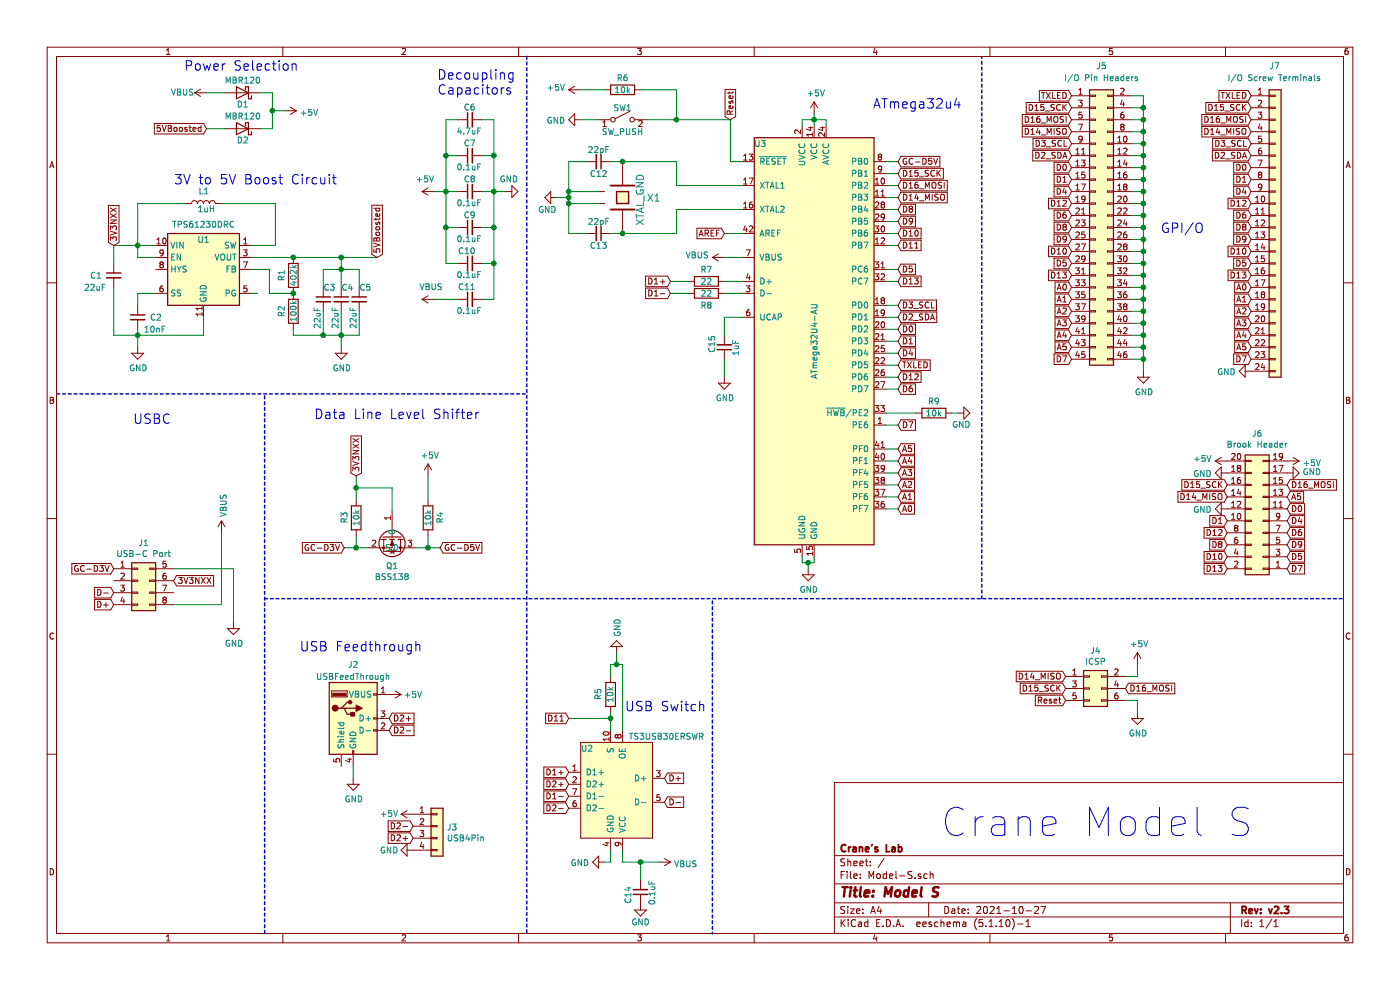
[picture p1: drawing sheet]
EESchema Schematic File Version 4
EELAYER 30 0
EELAYER END
$Descr A4 11693 8268
encoding utf-8
Sheet 1 1
Title "Model S"
Date "2021-10-27"
Rev "v2.3"
Comp "Crane's Lab"
Comment1 ""
Comment2 ""
Comment3 ""
Comment4 ""
$EndDescr
$Comp
L Model-S-rescue:+5V-Model_S #PWR025
U 1 1
P 6800 950
F 0 "#PWR025" H 6800 800 50  0001 C CNN
F 1 "+5V" H 6815 1123 50  0000 C CNN
F 2 "" H 6800 950 50  0001 C CNN
F 3 "" H 6800 950 50  0001 C CNN
	1    6800 950 
	1    0    0    -1  
$EndComp
Wire Wire Line
	6800 950  6800 1000
Wire Wire Line
	6700 1050 6700 1000
Wire Wire Line
	6700 1000 6800 1000
Connection ~ 6800 1000
Wire Wire Line
	6800 1000 6800 1050
Wire Wire Line
	6900 1050 6900 1000
Wire Wire Line
	6900 1000 6800 1000
$Comp
L Model-S-rescue:SW_SPST-Model_S SW1
U 1 1
P 5200 1000
F 0 "SW1" H 5200 1100 50  0000 C CNN
F 1 "SW_PUSH" H 5200 900 50  0000 C CNN
F 2 "Model_S:SW_SPST_TL3342" H 5200 1000 60  0001 C CNN
F 3 "" H 5200 1000 60  0000 C CNN
	1    5200 1000
	1    0    0    -1  
$EndComp
$Comp
L Model-S-rescue:R-Model_S R6
U 1 1
P 5200 750
F 0 "R6" V 5100 750 50  0000 C CNN
F 1 "10k" V 5200 750 50  0000 C CNN
F 2 "Model_S:R_0805_2012Metric_Pad1.20x1.40mm_HandSolder" V 5130 750 50  0001 C CNN
F 3 "~" H 5200 750 50  0001 C CNN
	1    5200 750 
	0    1    1    0   
$EndComp
$Comp
L Model-S-rescue:+5V-Model_S #PWR016
U 1 1
P 4850 750
F 0 "#PWR016" H 4850 600 50  0001 C CNN
F 1 "+5V" V 4865 878 50  0000 L CNN
F 2 "" H 4850 750 50  0001 C CNN
F 3 "" H 4850 750 50  0001 C CNN
	1    4850 750 
	0    -1   -1   0   
$EndComp
$Comp
L Model-S-rescue:GND-Model_S #PWR017
U 1 1
P 4850 1000
F 0 "#PWR017" H 4850 750 50  0001 C CNN
F 1 "GND" V 4855 872 50  0000 R CNN
F 2 "" H 4850 1000 50  0001 C CNN
F 3 "" H 4850 1000 50  0001 C CNN
	1    4850 1000
	0    1    1    0   
$EndComp
Wire Wire Line
	5050 750  4850 750 
Wire Wire Line
	5350 750  5650 750 
Wire Wire Line
	5650 750  5650 1000
Wire Wire Line
	5650 1000 5400 1000
Connection ~ 5650 1000
Wire Wire Line
	6100 1350 6200 1350
Wire Wire Line
	5650 1350 5650 1550
Wire Wire Line
	5650 1750 5650 1950
$Comp
L Model-S-rescue:C_Small-Model_S C13
U 1 1
P 5000 1950
F 0 "C13" V 5100 1950 50  0000 C CNN
F 1 "22pF" V 4900 1950 50  0000 C CNN
F 2 "Model_S:C_0805_2012Metric_Pad1.18x1.45mm_HandSolder" H 5000 1950 50  0001 C CNN
F 3 "~" H 5000 1950 50  0001 C CNN
	1    5000 1950
	0    1    1    0   
$EndComp
$Comp
L Model-S-rescue:C_Small-Model_S C12
U 1 1
P 5000 1350
F 0 "C12" V 5100 1350 50  0000 C CNN
F 1 "22pF" V 4900 1350 50  0000 C CNN
F 2 "Model_S:C_0805_2012Metric_Pad1.18x1.45mm_HandSolder" H 5000 1350 50  0001 C CNN
F 3 "~" H 5000 1350 50  0001 C CNN
	1    5000 1350
	0    1    1    0   
$EndComp
Wire Wire Line
	4750 1950 4750 1700
Connection ~ 4750 1600
Wire Wire Line
	4750 1600 4750 1350
Connection ~ 4750 1700
Wire Wire Line
	4750 1700 4750 1650
Wire Wire Line
	4750 1350 4900 1350
Wire Wire Line
	4750 1600 5000 1600
Wire Wire Line
	4750 1700 5000 1700
Wire Wire Line
	4750 1950 4900 1950
$Comp
L Model-S-rescue:GND-Model_S #PWR015
U 1 1
P 4650 1650
F 0 "#PWR015" H 4650 1400 50  0001 C CNN
F 1 "GND" V 4750 1650 50  0000 R CNN
F 2 "" H 4650 1650 50  0001 C CNN
F 3 "" H 4650 1650 50  0001 C CNN
	1    4650 1650
	0    1    1    0   
$EndComp
Wire Wire Line
	4650 1650 4750 1650
Connection ~ 4750 1650
Wire Wire Line
	4750 1650 4750 1600
Wire Wire Line
	5650 1550 6200 1550
Wire Wire Line
	5650 1750 6200 1750
Wire Wire Line
	5650 1000 6100 1000
Wire Wire Line
	6050 1950 6200 1950
Text GLabel 6050 1950 0    50   Input ~ 0
AREF
Wire Wire Line
	6100 1350 6100 1000
$Comp
L Model-S-rescue:VBUS-Model_S #PWR022
U 1 1
P 6050 2150
F 0 "#PWR022" H 6050 2000 50  0001 C CNN
F 1 "VBUS" V 6065 2277 50  0000 L CNN
F 2 "" H 6050 2150 50  0001 C CNN
F 3 "" H 6050 2150 50  0001 C CNN
	1    6050 2150
	0    -1   -1   0   
$EndComp
Wire Wire Line
	6050 2150 6200 2150
$Comp
L Model-S-rescue:R-Model_S R7
U 1 1
P 5900 2350
F 0 "R7" V 5800 2350 50  0000 C CNN
F 1 "22" V 5900 2350 50  0000 C CNN
F 2 "Model_S:R_0805_2012Metric_Pad1.20x1.40mm_HandSolder" V 5830 2350 50  0001 C CNN
F 3 "~" H 5900 2350 50  0001 C CNN
	1    5900 2350
	0    1    1    0   
$EndComp
$Comp
L Model-S-rescue:R-Model_S R8
U 1 1
P 5900 2450
F 0 "R8" V 6000 2450 50  0000 C CNN
F 1 "22" V 5900 2450 50  0000 C CNN
F 2 "Model_S:R_0805_2012Metric_Pad1.20x1.40mm_HandSolder" V 5830 2450 50  0001 C CNN
F 3 "~" H 5900 2450 50  0001 C CNN
	1    5900 2450
	0    1    1    0   
$EndComp
Wire Wire Line
	6200 2350 6050 2350
Wire Wire Line
	6050 2450 6200 2450
Text GLabel 5600 2350 0    50   Input ~ 0
D1+
Text GLabel 5600 2450 0    50   Input ~ 0
D1-
Wire Wire Line
	5600 2450 5750 2450
Wire Wire Line
	5600 2350 5750 2350
Wire Wire Line
	6200 2650 6050 2650
Wire Wire Line
	6050 2650 6050 2800
$Comp
L Model-S-rescue:GND-Model_S #PWR024
U 1 1
P 6750 4750
F 0 "#PWR024" H 6750 4500 50  0001 C CNN
F 1 "GND" H 6755 4577 50  0000 C CNN
F 2 "" H 6750 4750 50  0001 C CNN
F 3 "" H 6750 4750 50  0001 C CNN
	1    6750 4750
	1    0    0    -1  
$EndComp
Wire Wire Line
	6700 4650 6700 4700
Wire Wire Line
	6700 4700 6750 4700
Wire Wire Line
	6800 4700 6800 4650
Wire Wire Line
	6750 4700 6750 4750
Connection ~ 6750 4700
Wire Wire Line
	6750 4700 6800 4700
$Comp
L Model-S-rescue:GND-Model_S #PWR026
U 1 1
P 8000 3450
F 0 "#PWR026" H 8000 3200 50  0001 C CNN
F 1 "GND" V 7900 3500 50  0000 R CNN
F 2 "" H 8000 3450 50  0001 C CNN
F 3 "" H 8000 3450 50  0001 C CNN
	1    8000 3450
	0    -1   -1   0   
$EndComp
$Comp
L Model-S-rescue:VBUS-Model_S #PWR02
U 1 1
P 1725 775
F 0 "#PWR02" H 1725 625 50  0001 C CNN
F 1 "VBUS" V 1725 975 50  0000 C CNN
F 2 "" H 1725 775 50  0001 C CNN
F 3 "" H 1725 775 50  0001 C CNN
	1    1725 775 
	0    -1   -1   0   
$EndComp
$Comp
L Model-S-rescue:D_Schottky-Model_S D2
U 1 1
P 2025 1075
F 0 "D2" H 2075 1175 50  0000 R CNN
F 1 "MBR120" H 2175 975 50  0000 R CNN
F 2 "Model_S:D_SOD-123" H 2025 1075 50  0001 C CNN
F 3 "~" H 2025 1075 50  0001 C CNN
	1    2025 1075
	-1   0    0    1   
$EndComp
Wire Wire Line
	1875 1075 1725 1075
Wire Wire Line
	1875 775  1725 775 
$Comp
L Model-S-rescue:+5V-Model_S #PWR05
U 1 1
P 2375 925
F 0 "#PWR05" H 2375 775 50  0001 C CNN
F 1 "+5V" V 2390 1053 50  0000 L CNN
F 2 "" H 2375 925 50  0001 C CNN
F 3 "" H 2375 925 50  0001 C CNN
	1    2375 925 
	0    1    1    0   
$EndComp
$Comp
L Model-S-rescue:D_Schottky-Model_S D1
U 1 1
P 2025 775
F 0 "D1" H 2075 875 50  0000 R CNN
F 1 "MBR120" H 2175 675 50  0000 R CNN
F 2 "Model_S:D_SOD-123" H 2025 775 50  0001 C CNN
F 3 "~" H 2025 775 50  0001 C CNN
	1    2025 775 
	-1   0    0    1   
$EndComp
Wire Wire Line
	2175 775  2275 775 
Wire Wire Line
	2275 775  2275 925 
Wire Wire Line
	2275 925  2375 925 
Wire Wire Line
	2175 1075 2275 1075
Wire Wire Line
	2275 1075 2275 925 
Connection ~ 2275 925 
Text GLabel 7500 3050 2    50   Input ~ 0
TXLED
Wire Wire Line
	7400 3050 7500 3050
Text GLabel 7500 1350 2    50   Input ~ 0
GC-D5V
Wire Wire Line
	7400 1350 7500 1350
Text GLabel 7500 1450 2    50   Input ~ 0
D15_SCK
Text GLabel 7500 1550 2    50   Input ~ 0
D16_MOSI
Text GLabel 7500 1650 2    50   Input ~ 0
D14_MISO
Text GLabel 7500 1750 2    50   Input ~ 0
D8
Text GLabel 7500 1850 2    50   Input ~ 0
D9
Text GLabel 7500 1950 2    50   Input ~ 0
D10
Text GLabel 7500 2050 2    50   Input ~ 0
D11
Text GLabel 7500 2250 2    50   Input ~ 0
D5
Text GLabel 7500 2350 2    50   Input ~ 0
D13
Text GLabel 7500 2550 2    50   Input ~ 0
D3_SCL
Text GLabel 7500 2650 2    50   Input ~ 0
D2_SDA
Text GLabel 7500 2750 2    50   Input ~ 0
D0
Text GLabel 7500 2850 2    50   Input ~ 0
D1
Text GLabel 7500 2950 2    50   Input ~ 0
D4
Text GLabel 7500 3150 2    50   Input ~ 0
D12
Text GLabel 7500 3250 2    50   Input ~ 0
D6
Text GLabel 7500 3550 2    50   Input ~ 0
D7
Text GLabel 7500 3750 2    50   Input ~ 0
A5
Text GLabel 7500 3850 2    50   Input ~ 0
A4
Text GLabel 7500 3950 2    50   Input ~ 0
A3
Text GLabel 7500 4050 2    50   Input ~ 0
A2
Text GLabel 7500 4150 2    50   Input ~ 0
A1
Text GLabel 7500 4250 2    50   Input ~ 0
A0
Wire Wire Line
	7500 1450 7400 1450
Wire Wire Line
	7400 1550 7500 1550
Wire Wire Line
	7400 1650 7500 1650
Wire Wire Line
	7400 1750 7500 1750
Wire Wire Line
	7400 1850 7500 1850
Wire Wire Line
	7400 1950 7500 1950
Wire Wire Line
	7400 2050 7500 2050
Wire Wire Line
	7500 2250 7400 2250
Wire Wire Line
	7400 2350 7500 2350
Wire Wire Line
	7400 2550 7500 2550
Wire Wire Line
	7400 2650 7500 2650
Wire Wire Line
	7400 2750 7500 2750
Wire Wire Line
	7400 2850 7500 2850
Wire Wire Line
	7400 2950 7500 2950
Wire Wire Line
	7400 3150 7500 3150
Wire Wire Line
	7400 3250 7500 3250
Wire Wire Line
	7400 3550 7500 3550
Wire Wire Line
	7400 3750 7500 3750
Wire Wire Line
	7400 3850 7500 3850
Wire Wire Line
	7400 3950 7500 3950
Wire Wire Line
	7400 4050 7500 4050
Wire Wire Line
	7400 4150 7500 4150
Wire Wire Line
	7400 4250 7500 4250
$Comp
L Model-S-rescue:GND-Model_S #PWR031
U 1 1
P 10250 3950
F 0 "#PWR031" H 10250 3700 50  0001 C CNN
F 1 "GND" V 10255 3822 50  0000 R CNN
F 2 "" H 10250 3950 50  0001 C CNN
F 3 "" H 10250 3950 50  0001 C CNN
	1    10250 3950
	0    1    1    0   
$EndComp
$Comp
L Model-S-rescue:GND-Model_S #PWR035
U 1 1
P 10750 3950
F 0 "#PWR035" H 10750 3700 50  0001 C CNN
F 1 "GND" V 10755 3822 50  0000 R CNN
F 2 "" H 10750 3950 50  0001 C CNN
F 3 "" H 10750 3950 50  0001 C CNN
	1    10750 3950
	0    -1   -1   0   
$EndComp
Text GLabel 10750 4250 2    50   Input ~ 0
D0
Text GLabel 10750 4450 2    50   Input ~ 0
D6
Text GLabel 10750 4750 2    50   Input ~ 0
D7
Text GLabel 10250 4550 0    50   Input ~ 0
D8
Text GLabel 10250 4650 0    50   Input ~ 0
D10
Text GLabel 10250 4450 0    50   Input ~ 0
D12
Text GLabel 10250 4750 0    50   Input ~ 0
D13
Text GLabel 10250 4150 0    50   Input ~ 0
D14_MISO
Text GLabel 10250 4050 0    50   Input ~ 0
D15_SCK
Text GLabel 10750 4050 2    50   Input ~ 0
D16_MOSI
$Comp
L Model-S-rescue:GND-Model_S #PWR032
U 1 1
P 10250 4250
F 0 "#PWR032" H 10250 4000 50  0001 C CNN
F 1 "GND" V 10255 4122 50  0000 R CNN
F 2 "" H 10250 4250 50  0001 C CNN
F 3 "" H 10250 4250 50  0001 C CNN
	1    10250 4250
	0    1    1    0   
$EndComp
$Comp
L Model-S-rescue:USB_A-Model_S J2
U 1 1
P 2950 6000
F 0 "J2" H 2950 6450 50  0000 C CNN
F 1 "USBFeedThrough" H 2950 6350 50  0000 C CNN
F 2 "Model_S:USB_A_Female_UE27AC54100" H 3100 5950 50  0001 C CNN
F 3 " ~" H 3100 5950 50  0001 C CNN
	1    2950 6000
	1    0    0    -1  
$EndComp
$Comp
L Model-S-rescue:GND-Model_S #PWR07
U 1 1
P 2950 6500
F 0 "#PWR07" H 2950 6250 50  0001 C CNN
F 1 "GND" H 2955 6327 50  0000 C CNN
F 2 "" H 2950 6500 50  0001 C CNN
F 3 "" H 2950 6500 50  0001 C CNN
	1    2950 6500
	1    0    0    -1  
$EndComp
Text GLabel 3250 6100 2    50   Input ~ 0
D2-
Text GLabel 3250 6000 2    50   Input ~ 0
D2+
Text GLabel 2875 4575 0    50   Input ~ 0
GC-D3V
$Comp
L Model-S-rescue:R-Model_S R4
U 1 1
P 3575 4325
F 0 "R4" V 3675 4275 50  0000 L CNN
F 1 "10k" V 3575 4325 50  0000 C CNN
F 2 "Model_S:R_0805_2012Metric_Pad1.20x1.40mm_HandSolder" V 3505 4325 50  0001 C CNN
F 3 "~" H 3575 4325 50  0001 C CNN
	1    3575 4325
	1    0    0    -1  
$EndComp
Wire Wire Line
	3575 4575 3675 4575
Connection ~ 3575 4575
Wire Wire Line
	3575 4475 3575 4575
Wire Wire Line
	3575 4175 3575 3975
$Comp
L Model-S-rescue:+5V-Model_S #PWR011
U 1 1
P 3575 3975
F 0 "#PWR011" H 3575 3825 50  0001 C CNN
F 1 "+5V" H 3590 4148 50  0000 C CNN
F 2 "" H 3575 3975 50  0001 C CNN
F 3 "" H 3575 3975 50  0001 C CNN
	1    3575 3975
	1    0    0    -1  
$EndComp
Wire Wire Line
	2975 4075 2975 3975
Connection ~ 2975 4075
Wire Wire Line
	3275 4075 3275 4275
Wire Wire Line
	2975 4075 3275 4075
Wire Wire Line
	2975 4175 2975 4075
Wire Wire Line
	2975 4575 2875 4575
Connection ~ 2975 4575
Wire Wire Line
	2975 4475 2975 4575
$Comp
L Model-S-rescue:R-Model_S R3
U 1 1
P 2975 4325
F 0 "R3" V 2875 4275 50  0000 L CNN
F 1 "10k" V 2975 4325 50  0000 C CNN
F 2 "Model_S:R_0805_2012Metric_Pad1.20x1.40mm_HandSolder" V 2905 4325 50  0001 C CNN
F 3 "~" H 2975 4325 50  0001 C CNN
	1    2975 4325
	1    0    0    -1  
$EndComp
Wire Wire Line
	3475 4575 3575 4575
Wire Wire Line
	3075 4575 2975 4575
Text GLabel 3675 4575 2    50   Input ~ 0
GC-D5V
$Comp
L Model-S-rescue:BSS138-Model_S Q1
U 1 1
P 3275 4475
F 0 "Q1" V 3526 4475 50  0000 C CNN
F 1 "BSS138" V 3617 4475 50  0000 C CNN
F 2 "Model_S:SOT-23" H 3475 4400 50  0001 L CIN
F 3 "https://www.fairchildsemi.com/datasheets/BS/BSS138.pdf" H 3275 4475 50  0001 L CNN
	1    3275 4475
	0    1    1    0   
$EndComp
Wire Wire Line
	6050 3000 6050 3150
$Comp
L Model-S-rescue:GND-Model_S #PWR023
U 1 1
P 6050 3150
F 0 "#PWR023" H 6050 2900 50  0001 C CNN
F 1 "GND" H 6055 2977 50  0000 C CNN
F 2 "" H 6050 3150 50  0001 C CNN
F 3 "" H 6050 3150 50  0001 C CNN
	1    6050 3150
	1    0    0    -1  
$EndComp
$Comp
L Model-S-rescue:C_Small-Model_S C15
U 1 1
P 6050 2900
F 0 "C15" V 6150 2950 50  0000 R CNN
F 1 "1uF" V 5950 2975 50  0000 R CNN
F 2 "Model_S:C_0805_2012Metric_Pad1.18x1.45mm_HandSolder" H 6050 2900 50  0001 C CNN
F 3 "~" H 6050 2900 50  0001 C CNN
	1    6050 2900
	-1   0    0    1   
$EndComp
Wire Notes Line width 12
	4400 470  4400 7795
Wire Notes Line width 12
	2210 7795 2210 3290
Wire Notes Line width 12
	5950 6250 5950 7800
Wire Wire Line
	7650 3450 7400 3450
Wire Wire Line
	7950 3450 8000 3450
$Comp
L Model-S-rescue:R-Model_S R9
U 1 1
P 7800 3450
F 0 "R9" V 7700 3450 50  0000 C CNN
F 1 "10k" V 7800 3450 50  0000 C CNN
F 2 "Model_S:R_0805_2012Metric_Pad1.20x1.40mm_HandSolder" V 7730 3450 50  0001 C CNN
F 3 "~" H 7800 3450 50  0001 C CNN
	1    7800 3450
	0    1    1    0   
$EndComp
Wire Notes Line width 12
	8200 5000 8200 472 
Wire Wire Line
	9550 3000 9550 2900
Wire Wire Line
	9450 3000 9550 3000
Wire Wire Line
	9550 2900 9550 2800
Connection ~ 9550 2900
Wire Wire Line
	9450 2900 9550 2900
Wire Wire Line
	9550 2800 9550 2700
Connection ~ 9550 2800
Wire Wire Line
	9450 2800 9550 2800
Wire Wire Line
	9550 2700 9550 2600
Connection ~ 9550 2700
Wire Wire Line
	9450 2700 9550 2700
Wire Wire Line
	9550 2600 9550 2500
Connection ~ 9550 2600
Wire Wire Line
	9450 2600 9550 2600
Wire Wire Line
	9550 2500 9550 2400
Connection ~ 9550 2500
Wire Wire Line
	9450 2500 9550 2500
Wire Wire Line
	9550 2400 9550 2300
Connection ~ 9550 2400
Wire Wire Line
	9450 2400 9550 2400
Wire Wire Line
	9550 2300 9550 2200
Connection ~ 9550 2300
Wire Wire Line
	9450 2300 9550 2300
Wire Wire Line
	9550 2200 9550 2100
Connection ~ 9550 2200
Wire Wire Line
	9450 2200 9550 2200
Wire Wire Line
	9550 2100 9550 2000
Connection ~ 9550 2100
Wire Wire Line
	9450 2100 9550 2100
Wire Wire Line
	9550 2000 9550 1900
Connection ~ 9550 2000
Wire Wire Line
	9450 2000 9550 2000
Wire Wire Line
	9550 1900 9550 1800
Connection ~ 9550 1900
Wire Wire Line
	9450 1900 9550 1900
Wire Wire Line
	9550 1800 9550 1700
Connection ~ 9550 1800
Wire Wire Line
	9450 1800 9550 1800
Wire Wire Line
	9550 1700 9550 1600
Connection ~ 9550 1700
Wire Wire Line
	9450 1700 9550 1700
Wire Wire Line
	9550 1600 9550 1500
Connection ~ 9550 1600
Wire Wire Line
	9450 1600 9550 1600
Wire Wire Line
	9550 1500 9550 1400
Connection ~ 9550 1500
Wire Wire Line
	9450 1500 9550 1500
Wire Wire Line
	9550 1400 9550 1300
Connection ~ 9550 1400
Wire Wire Line
	9450 1400 9550 1400
Wire Wire Line
	9550 1300 9550 1200
Connection ~ 9550 1300
Wire Wire Line
	9450 1300 9550 1300
Wire Wire Line
	9550 1200 9550 1100
Connection ~ 9550 1200
Wire Wire Line
	9450 1200 9550 1200
Wire Wire Line
	9550 1100 9550 1000
Connection ~ 9550 1100
Wire Wire Line
	9450 1100 9550 1100
Wire Wire Line
	9550 1000 9550 900 
Connection ~ 9550 1000
Wire Wire Line
	9450 1000 9550 1000
Wire Wire Line
	9550 900  9550 800 
Connection ~ 9550 900 
Wire Wire Line
	9450 900  9550 900 
Wire Wire Line
	9550 800  9450 800 
Text GLabel 8950 2900 0    50   Input ~ 0
A5
Text GLabel 8950 2800 0    50   Input ~ 0
A4
Text GLabel 8950 2700 0    50   Input ~ 0
A3
Text GLabel 8950 2600 0    50   Input ~ 0
A2
Text GLabel 8950 2500 0    50   Input ~ 0
A1
Text GLabel 8950 2400 0    50   Input ~ 0
A0
Text GLabel 8950 1000 0    50   Input ~ 0
D16_MOSI
Text GLabel 8950 900  0    50   Input ~ 0
D15_SCK
Text GLabel 8950 1100 0    50   Input ~ 0
D14_MISO
Text GLabel 8950 2300 0    50   Input ~ 0
D13
Text GLabel 8950 1700 0    50   Input ~ 0
D12
Text GLabel 8950 2100 0    50   Input ~ 0
D10
Text GLabel 8950 2000 0    50   Input ~ 0
D9
Text GLabel 8950 1900 0    50   Input ~ 0
D8
Text GLabel 8950 3000 0    50   Input ~ 0
D7
Text GLabel 8950 1800 0    50   Input ~ 0
D6
Text GLabel 8950 2200 0    50   Input ~ 0
D5
Text GLabel 8950 1600 0    50   Input ~ 0
D4
Text GLabel 8950 1300 0    50   Input ~ 0
D2_SDA
Text GLabel 8950 1500 0    50   Input ~ 0
D1
Text GLabel 8950 1400 0    50   Input ~ 0
D0
Text Notes 1535 600  0    79   ~ 0
Power Selection
Text Notes 7288 917  0    79   ~ 0
ATmega32u4
Text Notes 9692 1956 0    79   ~ 0
GPI/O
Text Notes 2500 5450 0    79   ~ 0
USB Feedthrough
Text Notes 1450 1550 0    79   ~ 0
3V to 5V Boost Circuit
Wire Notes Line width 12
	2210 5000 11220 5000
Wire Notes Line width 12
	475  3290 4400 3290
$Comp
L Model-S-rescue:VBUS-Model_S #PWR013
U 1 1
P 3625 2500
F 0 "#PWR013" H 3625 2350 50  0001 C CNN
F 1 "VBUS" V 3725 2425 50  0000 L CNN
F 2 "" H 3625 2500 50  0001 C CNN
F 3 "" H 3625 2500 50  0001 C CNN
	1    3625 2500
	0    -1   -1   0   
$EndComp
Wire Wire Line
	3725 1000 3725 1300
Wire Wire Line
	3825 1000 3725 1000
Connection ~ 3725 1300
$Comp
L Model-S-rescue:C_Small-Model_S C10
U 1 1
P 3925 2200
F 0 "C10" V 4025 2150 50  0000 L CNN
F 1 "0.1uF" V 3825 2100 50  0000 L CNN
F 2 "Model_S:C_0805_2012Metric_Pad1.18x1.45mm_HandSolder" H 3925 2200 50  0001 C CNN
F 3 "~" H 3925 2200 50  0001 C CNN
	1    3925 2200
	0    -1   -1   0   
$EndComp
Wire Wire Line
	4125 1600 4225 1600
Wire Wire Line
	3725 1600 3625 1600
Wire Wire Line
	4125 1300 4125 1000
Connection ~ 4125 1300
Wire Wire Line
	4025 1300 4125 1300
Wire Wire Line
	4125 1600 4125 1300
Connection ~ 4125 1600
Wire Wire Line
	4025 1600 4125 1600
Wire Wire Line
	4125 1900 4125 1600
Connection ~ 4125 1900
Wire Wire Line
	4025 1900 4125 1900
Wire Wire Line
	4125 1000 4025 1000
Wire Wire Line
	4125 2200 4125 1900
Wire Wire Line
	4025 2200 4125 2200
Connection ~ 3725 1600
Wire Wire Line
	3725 1300 3725 1600
Wire Wire Line
	3825 1300 3725 1300
Wire Wire Line
	3725 1600 3725 1900
Wire Wire Line
	3825 1600 3725 1600
Wire Wire Line
	3725 1900 3825 1900
$Comp
L Model-S-rescue:C_Small-Model_S C6
U 1 1
P 3925 1000
F 0 "C6" V 4025 950 50  0000 L CNN
F 1 "4.7uF" V 3825 900 50  0000 L CNN
F 2 "Model_S:C_0805_2012Metric_Pad1.18x1.45mm_HandSolder" H 3925 1000 50  0001 C CNN
F 3 "~" H 3925 1000 50  0001 C CNN
	1    3925 1000
	0    -1   -1   0   
$EndComp
$Comp
L Model-S-rescue:C_Small-Model_S C7
U 1 1
P 3925 1300
F 0 "C7" V 4025 1250 50  0000 L CNN
F 1 "0.1uF" V 3825 1200 50  0000 L CNN
F 2 "Model_S:C_0805_2012Metric_Pad1.18x1.45mm_HandSolder" H 3925 1300 50  0001 C CNN
F 3 "~" H 3925 1300 50  0001 C CNN
	1    3925 1300
	0    -1   -1   0   
$EndComp
$Comp
L Model-S-rescue:C_Small-Model_S C8
U 1 1
P 3925 1600
F 0 "C8" V 4025 1550 50  0000 L CNN
F 1 "0.1uF" V 3825 1500 50  0000 L CNN
F 2 "Model_S:C_0805_2012Metric_Pad1.18x1.45mm_HandSolder" H 3925 1600 50  0001 C CNN
F 3 "~" H 3925 1600 50  0001 C CNN
	1    3925 1600
	0    -1   -1   0   
$EndComp
$Comp
L Model-S-rescue:C_Small-Model_S C9
U 1 1
P 3925 1900
F 0 "C9" V 4025 1850 50  0000 L CNN
F 1 "0.1uF" V 3825 1800 50  0000 L CNN
F 2 "Model_S:C_0805_2012Metric_Pad1.18x1.45mm_HandSolder" H 3925 1900 50  0001 C CNN
F 3 "~" H 3925 1900 50  0001 C CNN
	1    3925 1900
	0    -1   -1   0   
$EndComp
$Comp
L Model-S-rescue:GND-Model_S #PWR014
U 1 1
P 4225 1600
F 0 "#PWR014" H 4225 1350 50  0001 C CNN
F 1 "GND" V 4325 1575 50  0000 C CNN
F 2 "" H 4225 1600 50  0001 C CNN
F 3 "" H 4225 1600 50  0001 C CNN
	1    4225 1600
	0    -1   -1   0   
$EndComp
$Comp
L Model-S-rescue:+5V-Model_S #PWR012
U 1 1
P 3625 1600
F 0 "#PWR012" H 3625 1450 50  0001 C CNN
F 1 "+5V" V 3725 1675 50  0000 C CNN
F 2 "" H 3625 1600 50  0001 C CNN
F 3 "" H 3625 1600 50  0001 C CNN
	1    3625 1600
	0    -1   -1   0   
$EndComp
Wire Wire Line
	3625 2500 3825 2500
$Comp
L Model-S-rescue:C_Small-Model_S C11
U 1 1
P 3925 2500
F 0 "C11" V 4025 2450 50  0000 L CNN
F 1 "0.1uF" V 3825 2400 50  0000 L CNN
F 2 "Model_S:C_0805_2012Metric_Pad1.18x1.45mm_HandSolder" H 3925 2500 50  0001 C CNN
F 3 "~" H 3925 2500 50  0001 C CNN
	1    3925 2500
	0    -1   -1   0   
$EndComp
Wire Wire Line
	4125 2500 4125 2200
Wire Wire Line
	4025 2500 4125 2500
Wire Wire Line
	3725 1900 3725 2200
Connection ~ 3725 1900
Wire Wire Line
	3725 2200 3825 2200
Text GLabel 1725 1075 0    50   Input ~ 0
5VBoosted
Text GLabel 2975 3975 1    50   Input ~ 0
3V3NXX
Text GLabel 8950 1200 0    50   Input ~ 0
D3_SCL
Text GLabel 10450 1000 0    50   Input ~ 0
D16_MOSI
Text GLabel 10450 900  0    50   Input ~ 0
D15_SCK
Text GLabel 10450 1100 0    50   Input ~ 0
D14_MISO
Text GLabel 10450 1300 0    50   Input ~ 0
D2_SDA
Text GLabel 10450 1500 0    50   Input ~ 0
D1
Text GLabel 10450 1400 0    50   Input ~ 0
D0
Text GLabel 10250 4350 0    50   Input ~ 0
D1
Text GLabel 10750 4650 2    50   Input ~ 0
D5
Text GLabel 10750 4550 2    50   Input ~ 0
D9
$Comp
L Model-S-rescue:Conn_02x10_Odd_Even-Model_S J6
U 1 1
P 10550 4350
F 0 "J6" H 10600 3625 50  0000 C CNN
F 1 "Brook Header" H 10600 3716 50  0000 C CNN
F 2 "Model_S:PinHeader_2x10_P2.54mm_Vertical" H 10550 4350 50  0001 C CNN
F 3 "~" H 10550 4350 50  0001 C CNN
	1    10550 4350
	-1   0    0    1   
$EndComp
$Comp
L Model-S-rescue:Conn_01x04-Model_S J3
U 1 1
P 3650 6900
F 0 "J3" H 3730 6892 50  0000 L CNN
F 1 "USB4Pin" H 3730 6801 50  0000 L CNN
F 2 "Model_S:PinHeader_1x04_P2.54mm_Vertical" H 3650 6900 50  0001 C CNN
F 3 "~" H 3650 6900 50  0001 C CNN
	1    3650 6900
	1    0    0    -1  
$EndComp
Text GLabel 3450 6900 0    50   Input ~ 0
D2-
Text GLabel 3450 7000 0    50   Input ~ 0
D2+
$Comp
L Model-S-rescue:GND-Model_S #PWR010
U 1 1
P 3450 7100
F 0 "#PWR010" H 3450 6850 50  0001 C CNN
F 1 "GND" V 3450 6900 50  0000 C CNN
F 2 "" H 3450 7100 50  0001 C CNN
F 3 "" H 3450 7100 50  0001 C CNN
	1    3450 7100
	0    1    1    0   
$EndComp
$Comp
L Model-S-rescue:Conn_02x03_Odd_Even-Model_S J4
U 1 1
P 9100 5750
F 0 "J4" H 9150 6067 50  0000 C CNN
F 1 "ICSP" H 9150 5976 50  0000 C CNN
F 2 "Model_S:PinHeader_2x03_P2.54mm_Vertical" H 9100 5750 50  0001 C CNN
F 3 "~" H 9100 5750 50  0001 C CNN
	1    9100 5750
	1    0    0    -1  
$EndComp
Text GLabel 8900 5750 0    50   Input ~ 0
D15_SCK
Text GLabel 9400 5750 2    50   Input ~ 0
D16_MOSI
Text GLabel 8900 5650 0    50   Input ~ 0
D14_MISO
Text GLabel 6100 1000 1    50   Input ~ 0
Reset
Text GLabel 8900 5850 0    50   Input ~ 0
Reset
$Comp
L Model-S-rescue:+5V-Model_S #PWR027
U 1 1
P 9500 5550
F 0 "#PWR027" H 9500 5400 50  0001 C CNN
F 1 "+5V" H 9515 5723 50  0000 C CNN
F 2 "" H 9500 5550 50  0001 C CNN
F 3 "" H 9500 5550 50  0001 C CNN
	1    9500 5550
	1    0    0    -1  
$EndComp
Wire Wire Line
	9500 5550 9500 5650
Wire Wire Line
	9500 5650 9400 5650
$Comp
L Model-S-rescue:GND-Model_S #PWR028
U 1 1
P 9500 5950
F 0 "#PWR028" H 9500 5700 50  0001 C CNN
F 1 "GND" H 9505 5777 50  0000 C CNN
F 2 "" H 9500 5950 50  0001 C CNN
F 3 "" H 9500 5950 50  0001 C CNN
	1    9500 5950
	1    0    0    -1  
$EndComp
Wire Wire Line
	9400 5850 9500 5850
Wire Wire Line
	9500 5850 9500 5950
$Comp
L Model-S-rescue:32u4-Model_S U3
U 1 1
P 6800 2850
F 0 "U3" H 6350 4500 50  0000 C CNN
F 1 "ATmega32U4-AU" V 6800 2850 50  0000 C CNN
F 2 "Model_S:TQFP-44_10x10mm_P0.8mm" H 6800 2850 50  0001 C CIN
F 3 "http://ww1.microchip.com/downloads/en/DeviceDoc/Atmel-7766-8-bit-AVR-ATmega16U4-32U4_Datasheet.pdf" H 6800 2850 50  0001 C CNN
	1    6800 2850
	1    0    0    -1  
$EndComp
Wire Notes Line width 12
	5950 6230 5950 5480
Text GLabel 5550 6500 2    50   Input ~ 0
D+
Text GLabel 5550 6700 2    50   Input ~ 0
D-
Text GLabel 4750 6000 0    50   Input ~ 0
D11
Wire Wire Line
	5100 6000 5100 6100
Wire Wire Line
	5200 7100 5200 7200
Wire Wire Line
	5100 7200 5100 7100
Wire Wire Line
	5050 7200 5100 7200
$Comp
L Model-S-rescue:GND-Model_S #PWR018
U 1 1
P 5050 7200
F 0 "#PWR018" H 5050 6950 50  0001 C CNN
F 1 "GND" V 5055 7072 50  0000 R CNN
F 2 "" H 5050 7200 50  0001 C CNN
F 3 "" H 5050 7200 50  0001 C CNN
	1    5050 7200
	0    1    1    0   
$EndComp
Text GLabel 4750 6750 0    50   Input ~ 0
D2-
Text GLabel 4750 6650 0    50   Input ~ 0
D1-
Text GLabel 4750 6550 0    50   Input ~ 0
D2+
Text GLabel 4750 6450 0    50   Input ~ 0
D1+
$Comp
L Model-S-rescue:GND-Model_S #PWR019
U 1 1
P 5150 5450
F 0 "#PWR019" H 5150 5200 50  0001 C CNN
F 1 "GND" V 5155 5322 50  0000 R CNN
F 2 "" H 5150 5450 50  0001 C CNN
F 3 "" H 5150 5450 50  0001 C CNN
	1    5150 5450
	1    0    0    1   
$EndComp
Text Notes 5900 5950 2    79   ~ 0
USB Switch
Wire Wire Line
	5200 7200 5350 7200
$Comp
L Model-S-rescue:VBUS-Model_S #PWR021
U 1 1
P 5500 7200
F 0 "#PWR021" H 5500 7050 50  0001 C CNN
F 1 "VBUS" V 5515 7328 50  0000 L CNN
F 2 "" H 5500 7200 50  0001 C CNN
F 3 "" H 5500 7200 50  0001 C CNN
	1    5500 7200
	0    1    1    0   
$EndComp
$Comp
L Model-S-rescue:C_Small-Model_S C14
U 1 1
P 5350 7450
F 0 "C14" V 5450 7400 50  0000 L CNN
F 1 "0.1uF" V 5250 7350 50  0000 L CNN
F 2 "Model_S:C_0805_2012Metric_Pad1.18x1.45mm_HandSolder" H 5350 7450 50  0001 C CNN
F 3 "~" H 5350 7450 50  0001 C CNN
	1    5350 7450
	-1   0    0    1   
$EndComp
Wire Wire Line
	5350 7200 5350 7350
Connection ~ 5350 7200
Wire Wire Line
	5350 7200 5500 7200
$Comp
L Model-S-rescue:GND-Model_S #PWR020
U 1 1
P 5350 7550
F 0 "#PWR020" H 5350 7300 50  0001 C CNN
F 1 "GND" H 5350 7400 50  0000 C CNN
F 2 "" H 5350 7550 50  0001 C CNN
F 3 "" H 5350 7550 50  0001 C CNN
	1    5350 7550
	1    0    0    -1  
$EndComp
Text GLabel 10750 4350 2    50   Input ~ 0
D4
Text GLabel 10450 1200 0    50   Input ~ 0
D3_SCL
Text GLabel 10750 4150 2    50   Input ~ 0
A5
Text GLabel 10450 800  0    50   Input ~ 0
TXLED
Text GLabel 10450 2900 0    50   Input ~ 0
A5
Text GLabel 10450 2800 0    50   Input ~ 0
A4
Text GLabel 10450 2700 0    50   Input ~ 0
A3
Text GLabel 10450 2600 0    50   Input ~ 0
A2
Text GLabel 10450 2500 0    50   Input ~ 0
A1
Text GLabel 10450 2400 0    50   Input ~ 0
A0
Text GLabel 10450 2300 0    50   Input ~ 0
D13
Text GLabel 10450 1700 0    50   Input ~ 0
D12
Text GLabel 10450 2100 0    50   Input ~ 0
D10
Text GLabel 10450 2000 0    50   Input ~ 0
D9
Text GLabel 10450 1900 0    50   Input ~ 0
D8
Text GLabel 10450 3000 0    50   Input ~ 0
D7
Text GLabel 10450 1800 0    50   Input ~ 0
D6
Text GLabel 10450 2200 0    50   Input ~ 0
D5
Text GLabel 10450 1600 0    50   Input ~ 0
D4
Wire Wire Line
	9550 3000 9550 3100
Connection ~ 9550 3000
Text GLabel 8950 800  0    50   Input ~ 0
TXLED
Wire Wire Line
	4750 6000 5100 6000
$Comp
L Model-S-rescue:R-Model_S R5
U 1 1
P 5100 5800
F 0 "R5" V 5200 5850 50  0000 R CNN
F 1 "10k" V 5100 5800 50  0000 C CNN
F 2 "Model_S:R_0805_2012Metric_Pad1.20x1.40mm_HandSolder" V 5030 5800 50  0001 C CNN
F 3 "~" H 5100 5800 50  0001 C CNN
	1    5100 5800
	-1   0    0    1   
$EndComp
Connection ~ 5100 6000
Wire Wire Line
	5100 6000 5100 5950
Wire Wire Line
	5200 5550 5200 6100
Wire Wire Line
	5100 5550 5150 5550
Wire Wire Line
	5100 5650 5100 5550
Wire Notes Line width 12
	5950 5475 5950 5000
Wire Wire Line
	5150 5550 5150 5450
Connection ~ 5150 5550
Wire Wire Line
	5150 5550 5200 5550
$Comp
L Model-S-rescue:+5V-Model_S #PWR09
U 1 1
P 3450 6800
F 0 "#PWR09" H 3450 6650 50  0001 C CNN
F 1 "+5V" V 3450 7000 50  0000 C CNN
F 2 "" H 3450 6800 50  0001 C CNN
F 3 "" H 3450 6800 50  0001 C CNN
	1    3450 6800
	0    -1   -1   0   
$EndComp
$Comp
L Model-S-rescue:+5V-Model_S #PWR08
U 1 1
P 3250 5800
F 0 "#PWR08" H 3250 5650 50  0001 C CNN
F 1 "+5V" V 3250 6000 50  0000 C CNN
F 2 "" H 3250 5800 50  0001 C CNN
F 3 "" H 3250 5800 50  0001 C CNN
	1    3250 5800
	0    1    1    0   
$EndComp
Wire Wire Line
	2950 6400 2950 6500
$Comp
L Model-S-rescue:+5V-Model_S #PWR030
U 1 1
P 10250 3850
F 0 "#PWR030" H 10250 3700 50  0001 C CNN
F 1 "+5V" V 10265 3978 50  0000 L CNN
F 2 "" H 10250 3850 50  0001 C CNN
F 3 "" H 10250 3850 50  0001 C CNN
	1    10250 3850
	0    -1   -1   0   
$EndComp
$Comp
L Model-S-rescue:+5V-Model_S #PWR034
U 1 1
P 10750 3850
F 0 "#PWR034" H 10750 3700 50  0001 C CNN
F 1 "+5V" V 10765 3978 50  0000 L CNN
F 2 "" H 10750 3850 50  0001 C CNN
F 3 "" H 10750 3850 50  0001 C CNN
	1    10750 3850
	0    1    1    0   
$EndComp
Text Notes 2622 3510 0    79   ~ 0
Data Line Level Shifter
Connection ~ 4125 2200
Text Notes 3650 800  0    79   ~ 0
Decoupling\nCapacitors
Wire Wire Line
	4850 1000 5000 1000
$Comp
L Model-S-rescue:GND-Model_S #PWR029
U 1 1
P 9550 3100
F 0 "#PWR029" H 9550 2850 50  0001 C CNN
F 1 "GND" H 9555 2927 50  0000 C CNN
F 2 "" H 9550 3100 50  0001 C CNN
F 3 "" H 9550 3100 50  0001 C CNN
	1    9550 3100
	1    0    0    -1  
$EndComp
$Comp
L Model-S-rescue:GND-Model_S #PWR033
U 1 1
P 10450 3100
F 0 "#PWR033" H 10450 2850 50  0001 C CNN
F 1 "GND" V 10455 2972 50  0000 R CNN
F 2 "" H 10450 3100 50  0001 C CNN
F 3 "" H 10450 3100 50  0001 C CNN
	1    10450 3100
	0    1    1    0   
$EndComp
$Comp
L Model-S-rescue:Conn_02x23_Odd_Even-Model_S J5
U 1 1
P 9150 1900
F 0 "J5" H 9200 3250 50  0000 C CNN
F 1 "I/O Pin Headers" H 9200 3150 50  0000 C CNN
F 2 "Model_S:PinHeader_2x23_P2.54mm_Vertical" H 9150 1900 50  0001 C CNN
F 3 "~" H 9150 1900 50  0001 C CNN
	1    9150 1900
	1    0    0    -1  
$EndComp
$Comp
L Model-S-rescue:Conn_01x24-Model_S J7
U 1 1
P 10650 1900
F 0 "J7" H 10600 3250 50  0000 L CNN
F 1 "I/O Screw Terminals" H 10250 3150 50  0000 L CNN
F 2 "Model_S:24PinScrewTerminal" H 10650 1900 50  0001 C CNN
F 3 "~" H 10650 1900 50  0001 C CNN
	1    10650 1900
	1    0    0    -1  
$EndComp
Text Notes 7850 7000 0    236  ~ 0
Crane Model S
$Comp
L Model-S-rescue:XTAL_GND-Model_S X1
U 1 1
P 5200 1650
F 0 "X1" V 5200 1850 60  0000 L CNN
F 1 "XTAL_GND" H 5000 1800 60  0000 L CNN
F 2 "Model_S:Crystal_SMD_TXC_7M-4Pin_3.2x2.5mm" H 5200 1650 60  0001 C CNN
F 3 "" H 5200 1650 60  0000 C CNN
	1    5200 1650
	0    1    1    0   
$EndComp
Wire Wire Line
	5100 1950 5200 1950
Connection ~ 5200 1950
Wire Wire Line
	5200 1950 5650 1950
Wire Wire Line
	5100 1350 5200 1350
Connection ~ 5200 1350
Wire Wire Line
	5200 1350 5650 1350
Text GLabel 1450 4850 2    50   Input ~ 0
3V3NXX
Text Notes 1110 3550 0    79   ~ 0
USBC
Text GLabel 950  4750 0    50   Input ~ 0
GC-D3V
Text GLabel 950  5050 0    50   Input ~ 0
D+
Text GLabel 950  4950 0    50   Input ~ 0
D-
$Comp
L Model-S-rescue:VBUS-Model_S #PWR03
U 1 1
P 1850 4450
F 0 "#PWR03" H 1850 4300 50  0001 C CNN
F 1 "VBUS" V 1865 4578 50  0000 L CNN
F 2 "" H 1850 4450 50  0001 C CNN
F 3 "" H 1850 4450 50  0001 C CNN
	1    1850 4450
	1    0    0    -1  
$EndComp
$Comp
L Connector_Generic:Conn_02x04_Top_Bottom J1
U 1 1
P 1150 4850
F 0 "J1" H 1200 5167 50  0000 C CNN
F 1 "USB-C Port" H 1200 5076 50  0000 C CNN
F 2 "Project_Pico:Crane_USBC" H 1150 4850 50  0001 C CNN
F 3 "~" H 1150 4850 50  0001 C CNN
	1    1150 4850
	1    0    0    -1  
$EndComp
Wire Wire Line
	1450 4750 1950 4750
$Comp
L Model-S-rescue:GND-Model_S #PWR04
U 1 1
P 1950 5200
F 0 "#PWR04" H 1950 4950 50  0001 C CNN
F 1 "GND" H 1955 5027 50  0000 C CNN
F 2 "" H 1950 5200 50  0001 C CNN
F 3 "" H 1950 5200 50  0001 C CNN
	1    1950 5200
	1    0    0    -1  
$EndComp
Wire Wire Line
	1950 4750 1950 5200
Wire Wire Line
	1450 5050 1850 5050
Wire Wire Line
	1850 5050 1850 4450
Wire Wire Line
	1150 2800 1150 2750
Wire Wire Line
	1700 2800 1150 2800
Wire Wire Line
	1700 2650 1700 2800
Wire Wire Line
	1150 2450 1300 2450
Wire Wire Line
	1150 2550 1150 2450
$Comp
L Model-S-rescue:C_Small-Model_S C2
U 1 1
P 1150 2650
F 0 "C2" H 1250 2650 50  0000 L CNN
F 1 "10nF" H 1200 2550 50  0000 L CNN
F 2 "Model_S:C_0805_2012Metric_Pad1.18x1.45mm_HandSolder" H 1150 2650 50  0001 C CNN
F 3 "~" H 1150 2650 50  0001 C CNN
	1    1150 2650
	1    0    0    -1  
$EndComp
$Comp
L Model-S-rescue:GND-Model_S #PWR01
U 1 1
P 1150 2900
F 0 "#PWR01" H 1150 2650 50  0001 C CNN
F 1 "GND" H 1155 2727 50  0000 C CNN
F 2 "" H 1150 2900 50  0001 C CNN
F 3 "" H 1150 2900 50  0001 C CNN
	1    1150 2900
	1    0    0    -1  
$EndComp
Connection ~ 1150 2800
Wire Wire Line
	1150 2900 1150 2800
Wire Wire Line
	2300 2050 2100 2050
Wire Wire Line
	2300 1700 2300 2050
Wire Wire Line
	1850 1700 2300 1700
Wire Wire Line
	1150 1700 1550 1700
Wire Wire Line
	1150 2050 1150 1700
Wire Wire Line
	1150 2050 1300 2050
Connection ~ 1150 2050
Wire Wire Line
	1150 2150 1150 2050
Wire Wire Line
	1300 2150 1150 2150
Text GLabel 950  2050 1    50   Input ~ 0
3V3NXX
$Comp
L Model-S-rescue:L-Model_S L1
U 1 1
P 1700 1700
F 0 "L1" V 1800 1650 50  0000 L CNN
F 1 "1uH" V 1650 1600 50  0000 L CNN
F 2 "Inductor_SMD:L_1008_2520Metric" H 1700 1700 50  0001 C CNN
F 3 "~" H 1700 1700 50  0001 C CNN
	1    1700 1700
	0    -1   -1   0   
$EndComp
$Comp
L Model-S-rescue:C_Small-Model_S C1
U 1 1
P 950 2300
F 0 "C1" H 750 2300 50  0000 L CNN
F 1 "22uF" H 700 2200 50  0000 L CNN
F 2 "Model_S:C_0805_2012Metric_Pad1.18x1.45mm_HandSolder" H 950 2300 50  0001 C CNN
F 3 "~" H 950 2300 50  0001 C CNN
	1    950  2300
	1    0    0    -1  
$EndComp
Wire Wire Line
	950  2050 1150 2050
Wire Wire Line
	950  2200 950  2050
$Comp
L Regulator_Switching:TPS61230DRC U1
U 1 1
P 1700 2250
F 0 "U1" H 1700 2500 50  0000 C CNN
F 1 "TPS61230DRC" H 1700 2626 50  0000 C CNN
F 2 "Package_SON:Texas_S-PVSON-N10_ThermalVias" H 1800 3650 50  0001 C CNN
F 3 "http://www.ti.com/lit/ds/symlink/tps61232.pdf" H 1700 3100 50  0001 C CNN
	1    1700 2250
	1    0    0    -1  
$EndComp
Wire Wire Line
	2850 2150 3150 2150
Connection ~ 2850 2150
Wire Wire Line
	2100 2150 2450 2150
Text GLabel 3150 2150 1    50   Input ~ 0
5VBoosted
$Comp
L Model-S-rescue:R-Model_S R2
U 1 1
P 2450 2600
F 0 "R2" V 2350 2600 50  0000 C CNN
F 1 "100k" V 2450 2600 50  0000 C CNN
F 2 "Model_S:R_0805_2012Metric_Pad1.20x1.40mm_HandSolder" V 2380 2600 50  0001 C CNN
F 3 "~" H 2450 2600 50  0001 C CNN
	1    2450 2600
	1    0    0    -1  
$EndComp
$Comp
L Model-S-rescue:R-Model_S R1
U 1 1
P 2450 2300
F 0 "R1" V 2350 2300 50  0000 C CNN
F 1 "402k" V 2450 2300 50  0000 C CNN
F 2 "Model_S:R_0805_2012Metric_Pad1.20x1.40mm_HandSolder" V 2380 2300 50  0001 C CNN
F 3 "~" H 2450 2300 50  0001 C CNN
	1    2450 2300
	1    0    0    -1  
$EndComp
Connection ~ 2450 2150
Wire Wire Line
	2450 2150 2850 2150
Wire Wire Line
	2100 2250 2250 2250
Wire Wire Line
	2250 2250 2250 2450
Wire Wire Line
	2250 2450 2450 2450
Connection ~ 2450 2450
Wire Wire Line
	2100 2450 2150 2450
Wire Wire Line
	950  2800 1150 2800
Wire Wire Line
	950  2400 950  2800
Wire Wire Line
	3000 2600 3000 2800
Wire Wire Line
	3000 2250 3000 2400
Connection ~ 2700 2800
$Comp
L Model-S-rescue:C_Small-Model_S C5
U 1 1
P 3000 2500
F 0 "C5" H 3000 2600 50  0000 L CNN
F 1 "22uF" V 2950 2250 50  0000 L CNN
F 2 "Model_S:C_0805_2012Metric_Pad1.18x1.45mm_HandSolder" H 3000 2500 50  0001 C CNN
F 3 "~" H 3000 2500 50  0001 C CNN
	1    3000 2500
	1    0    0    -1  
$EndComp
$Comp
L Model-S-rescue:GND-Model_S #PWR06
U 1 1
P 2850 2900
F 0 "#PWR06" H 2850 2650 50  0001 C CNN
F 1 "GND" H 2855 2727 50  0000 C CNN
F 2 "" H 2850 2900 50  0001 C CNN
F 3 "" H 2850 2900 50  0001 C CNN
	1    2850 2900
	1    0    0    -1  
$EndComp
Wire Wire Line
	2850 2900 2850 2800
$Comp
L Model-S-rescue:C_Small-Model_S C4
U 1 1
P 2850 2500
F 0 "C4" H 2850 2600 50  0000 L CNN
F 1 "22uF" V 2800 2250 50  0000 L CNN
F 2 "Model_S:C_0805_2012Metric_Pad1.18x1.45mm_HandSolder" H 2850 2500 50  0001 C CNN
F 3 "~" H 2850 2500 50  0001 C CNN
	1    2850 2500
	1    0    0    -1  
$EndComp
$Comp
L Model-S-rescue:C_Small-Model_S C3
U 1 1
P 2700 2500
F 0 "C3" H 2700 2600 50  0000 L CNN
F 1 "22uF" V 2650 2250 50  0000 L CNN
F 2 "Model_S:C_0805_2012Metric_Pad1.18x1.45mm_HandSolder" H 2700 2500 50  0001 C CNN
F 3 "~" H 2700 2500 50  0001 C CNN
	1    2700 2500
	1    0    0    -1  
$EndComp
Wire Wire Line
	2700 2800 2850 2800
Connection ~ 2850 2800
Wire Wire Line
	2850 2800 2850 2600
Wire Wire Line
	2850 2800 3000 2800
Wire Wire Line
	2700 2250 2850 2250
Wire Wire Line
	2850 2250 2850 2150
Wire Wire Line
	2850 2250 3000 2250
Connection ~ 2850 2250
Wire Wire Line
	2850 2400 2850 2250
Wire Wire Line
	2700 2400 2700 2250
Wire Wire Line
	2700 2600 2700 2800
Wire Wire Line
	2450 2800 2700 2800
Wire Wire Line
	2450 2750 2450 2800
$Comp
L Model-S-rescue:TS3USB30ERSWR-Model_S U2
U 1 1
P 5150 6600
F 0 "U2" H 4850 6950 50  0000 L CNN
F 1 "TS3USB30ERSWR" H 5250 7050 50  0000 L CNN
F 2 "Model_S:UQFN-10_1.4x1.8mm_P0.4mm" V 4500 6600 50  0001 C CNN
F 3 "" V 4500 6600 50  0001 C CNN
	1    5150 6600
	1    0    0    -1  
$EndComp
$EndSCHEMATC
